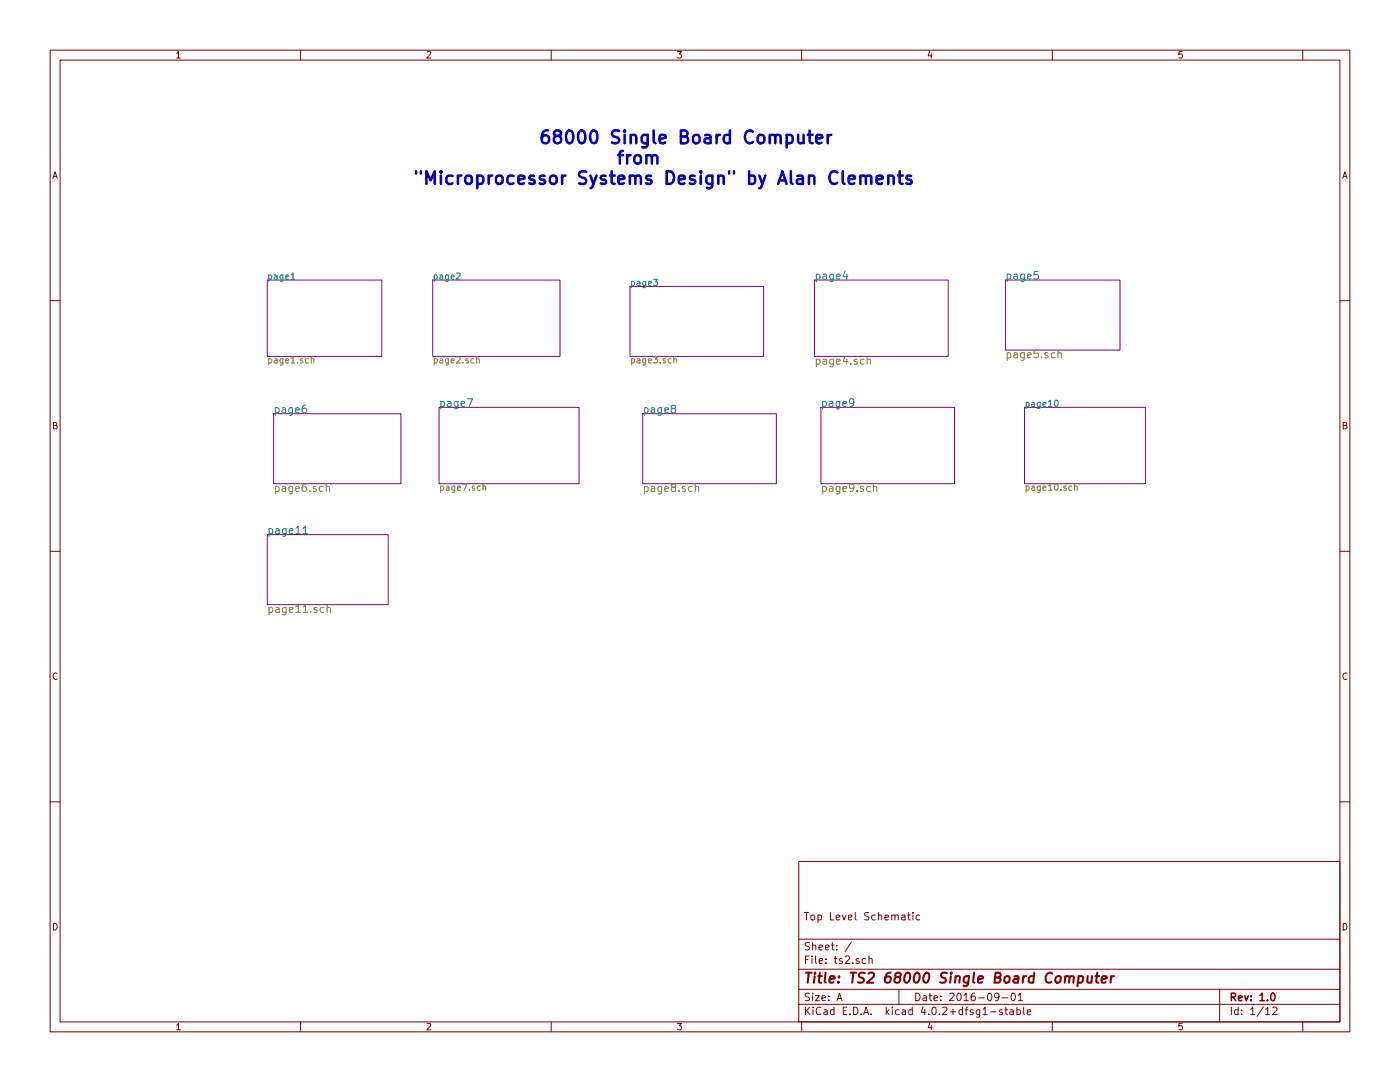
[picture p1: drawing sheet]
<svg xmlns="http://www.w3.org/2000/svg" width="279mm" height="216mm" viewBox="0 0 279 216" stroke-linecap="round" stroke-linejoin="round" font-family="sans-serif">
<g fill="none" stroke="#840000" stroke-width=".2">
<path d="M10 10h259.4v195.9h-259.4zM12 12h255.4v191.9h-255.4zM60 10v2M110 10v2M160 10v2M210 10v2M260 10v2M10 60h2M267.4 60h2M10 110h2M267.4 110h2M10 160h2"/>
<path d="M267.4 160h2M159.4 171.9h108v32h-108zM159.4 197.4h108M159.4 193.4h108M159.4 187.4h108M167.1 199.7l.4-1.5 .5 1.5M167.2 199.2h.7M169.9 188l-1.3 1.9M172.8 191.3h-.5l-.2 .2v.6l.2 .2 .5-.1M173.4 191.4l.2-.1h.4l.1 1M173.4 190.8v1.5M179.4 197.4v3"/>
<path d="M180 182.7h.6v.9M180.6 182.9l-.5 .1-.2 .2 .2 .4 .5-.1M181.1 182.6h.6M181.3 182.1v1.3l.4 .2M182.2 182.1v.1M182.2 182.6v1M183.5 182.7l-.4-.1-.3 .3 .1 .5 .2 .2 .4-.1M199.4 198.8l-.3 .3h-.3l-.3-.3 .2-.6h.4l.2 .1a1.19 1.19 0 0 1-.2 1.3l-.4 .1M200 199.1h1.1M202 198.2h.1a.8 .8 0 0 1 .6 .7 .8 .8 0 0 1-.6 .8 .97 .97 0 0 1-.1-1.5zM203.2 198.6l.4-.4v1.5M203.2 199.7h.9"/>
<path d="M243.4 197.4v6.5M60 203.9v2M110 203.9v2M159.4 200.4h108M160 203.9v2M197.7 201.9h1.1M200 201.5a.37 .37 0 0 0-.6 .2l.1 .2 .5 .1 .1 .2-.2 .3-.5-.1M200.5 201.5h.6M200.7 201v1.3l.4 .2M201.6 201.5h.6v1M202.2 201.8l-.4 .1-.3 .2 .3 .4 .4-.1M202.9 201.5h.5l.3 .3-.2 .6h-.6"/>
<path d="M202.9 201v1.5M204.3 201v1.3l.2 .2M205 202l.7-.2v-.3h-.5l-.2 .2 .1 .7h.6M210 203.9v2M252.6 201.4l.4-.4v1.5M252.6 202.5h.8M254 201.1l.6-.1 .3 .4-1 1.1h1M260 203.9v2"/>
</g>
<path d="M253.7 198.3l.2-.1a.8 .8 0 0 1 .6 .7 .8 .8 0 0 1-.6 .8l-.2-.2-.1-.4z" fill="none" stroke="#840000" stroke-width=".3"/>
<path d="M215.3 194.8a.65 .65 0 0 1 .8 .1l-.1 1a.67 .67 0 0 1-.9 .1M215.3 194.8l-.3 2M217.1 194.8l-.1 1.2a.56 .56 0 0 0 .8-.1M218 194.8l-.2 1.3M218.6 194.8h.8M219 194.1l-.2 1.7v.2l.4 .1M219.9 195.4l1-.2-.1-.4h-.8l-.2 1 .3 .3 .5-.1M221.8 194.8l-.2 1.3M222.3 194.8h-.4l-.2 .3" fill="none" stroke="#840000" stroke-width=".41"/>
<path d="M53.3 55.9h22.9v15.2h-22.9zM86.4 55.9h25.4v15.2h-25.4zM125.7 57.2h26.7v13.9h-26.7zM162.6 55.9h26.6v15.2h-26.6zM200.7 55.9h22.8v14h-22.8zM54.6 82.6h25.4v13.9h-25.4zM87.6 81.3h28v15.2h-28zM128.3 82.6h26.6v13.9h-26.6zM163.8 81.3h26.7v15.2h-26.7zM204.5 81.3h24.1v15.2h-24.1zM53.3 106.7h24.2v14h-24.2z" fill="none" stroke="#840084" stroke-width=".2"/>
<path d="M58.1 55.7h.7M91.1 54.6l.5-.1 .2 .3-.7 .9h.7M130.4 55.7h.8l-.4 .5 .4 .1v.6l-.2 .1-.6-.1M168.6 54.1l-.4 1.1h1M207.2 54.2h-.8l-.1 .7 .3-.1h.5l.1 .6-.3 .3-.6-.2M93.3 79.6h1l-.7 1.5M210.6 80l.1-.1a.67 .67 0 0 1 .5 .6 .67 .67 0 0 1-.5 .6l-.2-.5zM61 80.8l-.4 .1a.99 .99 0 0 0 0 1.5l.5-.2 .1-.5-.3-.3h-.3l-.3 .3M134.3 81.5l-.3-.3v-.2l.3-.2 .4 .1 .1 .3v.2l-.7 .2-.1 .2v.3l.3 .3h.2l.3-.3v-.3l-.3-.3M170.4 80.2l-.3 .3h-.3l-.3-.3 .1-.5 .5-.1a.96 .96 0 0 1-.1 1.5h-.3M60.5 105.4l.4-.4v1.5M60.5 106.5h.9" fill="none" stroke="#008484" stroke-width=".2"/>
<g fill="none" stroke="#848400" stroke-width=".2">
<path d="M62.1 71.7l.2-.1 .3 .1v.7M62.1 71.2v1.2M95.1 71.7l.2-.1 .3 .1 .1 .7M95.1 71.2v1.2M134.5 71.7l.2-.1 .3 .1v.7M134.5 71.2v1.2M173.1 71.8v-.1a.36 .36 0 0 1 .6 .2v.8M173.1 71.1v1.6M211.2 70.5a.36 .36 0 0 1 .6 .1v.8M211.2 69.9v1.5M65.1 97.2l.1-.1a.36 .36 0 0 1 .6 .2v.8M65.1 96.5v1.6"/>
<path d="M96.4 97.1l.2-.1 .3 .1v.7M96.4 96.6v1.2M138.8 97.2v-.1a.36 .36 0 0 1 .6 .2v.8M138.8 96.5v1.6M174.3 97.2l.1-.1a.36 .36 0 0 1 .6 .2v.8M174.3 96.5v1.6M214.5 97.1l.1-.1 .3 .1 .1 .7M214.5 96.6v1.2M65.3 121.3h.1a.36 .36 0 0 1 .5 .1v.8M65.3 120.7v1.5"/>
</g>
<g fill="none" stroke="#0000c2" stroke-width=".51">
<path d="M123.3 31h1M124.3 30.1l-.5 .1-.1 .3v2.1M125.1 31v1.6M125.9 31a.59 .59 0 0 0-.8 .4M126.8 31.1a.69 .69 0 0 1 1.1 .3v.8a.68 .68 0 0 1-.6 .5 .68 .68 0 0 1-.7-.5v-.8zM129 31.2a.64 .64 0 0 1 1.1 .1v1.3M129 31v1.6M130.1 31.3a.61 .61 0 0 1 1-.2l.1 .2v1.3M150.2 26.3a.94 .94 0 0 0-1-.2 .94 .94 0 0 0-.5 1 1.07 1.07 0 0 0 .3 1.2 1.07 1.07 0 0 0 1.1 .1l.1-.1M151.3 27.1a.69 .69 0 0 1 1.2 .3v.7a.68 .68 0 0 1-.6 .5 .68 .68 0 0 1-.7-.5zM153.6 27.1a.64 .64 0 0 1 1.1 .2v1.3M153.6 26.9v1.7"/>
<path d="M154.7 27.3a.61 .61 0 0 1 1-.3l.1 .3v1.3M157 27a.87 .87 0 0 1 1.1 .1l.1 .3-.1 .9a.83 .83 0 0 1-1.1 .1M157 26.9v2.5M159.3 26.9v1.3l.1 .2a.71 .71 0 0 0 1-.1M160.4 26.9v1.7M161.2 26.9h1M161.6 26v2.2l.1 .2 .5 .2M162.9 27.7l1.2-.2-.1-.5-.8-.1-.3 .4v.9l.1 .2 .2 .2 .8-.2M165.2 26.9v1.7M165.9 26.9a.59 .59 0 0 0-.7 .5M171.7 35.3a.64 .64 0 0 1 1.1 .1v1.3M172.8 35.4a.61 .61 0 0 1 1-.3l.1 .3v1.3"/>
<path d="M175 35.9l1.2-.3-.2-.5-.7-.1-.3 .4v.9l.1 .3 .2 .1 .7-.1M177.3 35.3a.64 .64 0 0 1 1.1 .1v1.3M177.3 35v1.7M179.2 35h1M179.6 34.2v2.1l.1 .3 .5 .1M181.8 35.1l-.6-.1-.3 .4 .1 .3 .8 .3 .2 .2-.2 .4-.2 .1-.7-.1"/>
</g>
<g font-size="3.5" fill="#0000c2">
<text x="95.3" y="28.7">68000 Single Board Computer</text>
<text x="82.5" y="36.8">&quot;Microprocessor Systems Design&quot; by Alan Clements</text>
</g>
<text font-size="2.8" fill="#840000" x="160.4" y="196.2">Title: TS2 68000 Single Board Computer</text>
<g font-size="2.1" fill="#008484">
<text x="162.6" y="55.8">page4</text>
<text x="200.7" y="55.8">page5</text>
<text x="54.6" y="82.4">page6</text>
<text x="87.6" y="81.2">page7</text>
<text x="128.3" y="82.4">page8</text>
<text x="163.8" y="81.2">page9</text>
<text x="53.3" y="106.6">page11</text>
</g>
<g font-size="2.1" fill="#848400">
<text x="200.7" y="71.5">page5.sch</text>
<text x="162.6" y="72.7">page4.sch</text>
<text x="54.6" y="98.1">page6.sch</text>
<text x="128.3" y="98.1">page8.sch</text>
<text x="163.8" y="98.1">page9.sch</text>
<text x="53.3" y="122.3">page11.sch</text>
</g>
<g font-size="2.1" fill="#840000">
<text x="160.4" y="183.6">Top Level Schematic</text>
<text x="160.4" y="189.6">Sheet: /</text>
<text x="160.4" y="192.3">File: ts2.sch</text>
<text x="160.4" y="202.5">KiCad E.D.A. kicad 4.0.2+dfsg1-stable</text>
<text x="160.4" y="199.7">Size: A</text>
<text x="182.4" y="199.7">Date: 2016-09-01</text>
<text x="245.4" y="199.7">Rev: 1.0</text>
<text x="245.4" y="202.5">Id: 1/12</text>
</g>
<g font-size="1.8" fill="#840000">
<text x="35" y="11.6">1</text>
<text x="85" y="11.6">2</text>
<text x="135" y="11.6">3</text>
<text x="185" y="11.6">4</text>
<text x="235" y="11.6">5</text>
<text x="10.4" y="35.6">A</text>
<text x="267.8" y="35.6">A</text>
<text x="10.4" y="85.6">B</text>
<text x="267.8" y="85.6">B</text>
<text x="10.4" y="135.6">C</text>
<text x="267.8" y="135.6">C</text>
<text x="10.4" y="185.6">D</text>
<text x="267.8" y="185.6">D</text>
<text x="35" y="205.5">1</text>
<text x="85" y="205.5">2</text>
<text x="135" y="205.5">3</text>
<text x="185" y="205.5">4</text>
<text x="235" y="205.5">5</text>
</g>
<g font-size="1.8" fill="#008484">
<text x="53.3" y="55.8">page1</text>
<text x="86.4" y="55.8">page2</text>
<text x="125.7" y="57">page3</text>
<text x="204.5" y="81.2">page10</text>
</g>
<g font-size="1.8" fill="#848400">
<text x="53.3" y="72.5">page1.sch</text>
<text x="86.4" y="72.5">page2.sch</text>
<text x="125.7" y="72.5">page3.sch</text>
<text x="87.6" y="97.9">page7.sch</text>
<text x="204.5" y="97.9">page10.sch</text>
</g>
</svg>
